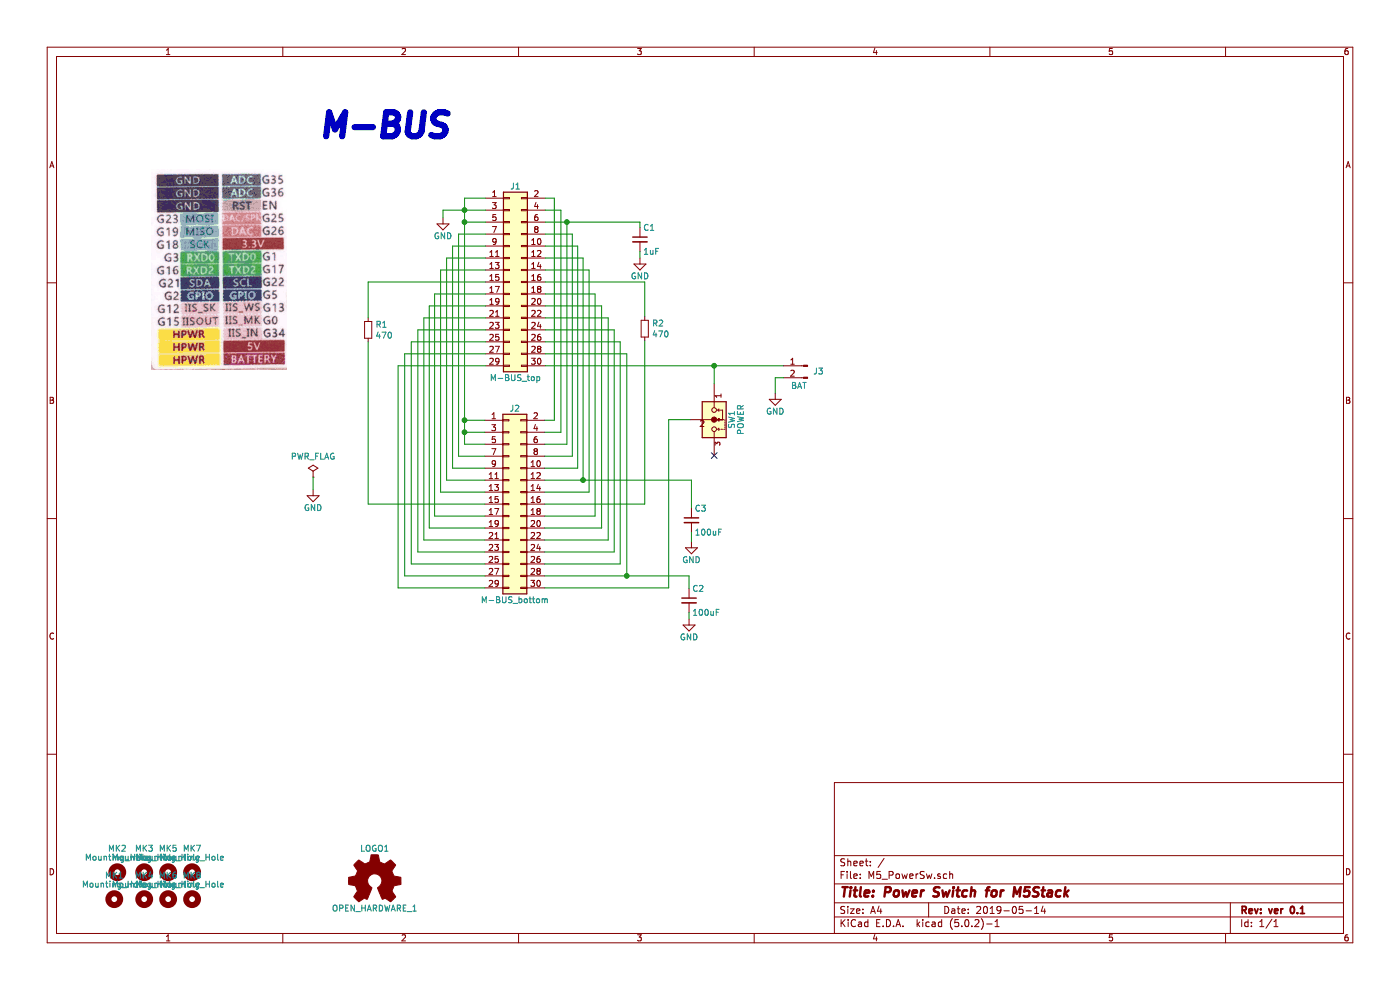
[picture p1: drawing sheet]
EESchema Schematic File Version 4
LIBS:M5_PowerSw-cache
EELAYER 26 0
EELAYER END
$Descr A4 11693 8268
encoding utf-8
Sheet 1 1
Title "Power Switch for M5Stack"
Date "2019-05-14"
Rev "ver 0.1"
Comp ""
Comment1 ""
Comment2 ""
Comment3 ""
Comment4 ""
$EndDescr
$Comp
L M5_PowerSw-rescue:GND #PWR031
U 1 1
P 5345 2155
F 0 "#PWR031" H 5345 1905 50  0001 C CNN
F 1 "GND" H 5345 2005 50  0000 C CNN
F 2 "" H 5345 2155 50  0000 C CNN
F 3 "" H 5345 2155 50  0000 C CNN
	1    5345 2155
	1    0    0    -1  
$EndComp
$Comp
L M5_PowerSw-rescue:Conn_02x15_Odd_Even J1
U 1 1
P 4255 2355
F 0 "J1" H 4305 3155 50  0000 C CNN
F 1 "M-BUS_top" H 4305 1555 50  0000 C CNN
F 2 "footprint:Pin_Header_MBUS_SMD_top" H 4255 2355 50  0001 C CNN
F 3 "" H 4255 2355 50  0001 C CNN
	1    4255 2355
	1    0    0    -1  
$EndComp
Text Notes 2650 1175 0    200  Italic 40
M-BUS
$Comp
L M5_PowerSw-rescue:GND #PWR034
U 1 1
P 3700 1820
F 0 "#PWR034" H 3700 1570 50  0001 C CNN
F 1 "GND" H 3700 1670 50  0000 C CNN
F 2 "" H 3700 1820 50  0000 C CNN
F 3 "" H 3700 1820 50  0000 C CNN
	1    3700 1820
	1    0    0    -1  
$EndComp
Wire Wire Line
	3880 1655 3880 1755
Wire Wire Line
	3880 1655 4055 1655
Wire Wire Line
	4055 1755 3880 1755
Connection ~ 3880 1755
Wire Wire Line
	4055 1855 3880 1855
$Comp
L M5_PowerSw-rescue:Mounting_Hole MK2
U 1 1
P 980 7285
F 0 "MK2" H 980 7485 50  0000 C CNN
F 1 "Mounting_Hole" H 980 7410 50  0000 C CNN
F 2 "MountingHole:MountingHole_3.2mm_M3" H 980 7285 50  0001 C CNN
F 3 "" H 980 7285 50  0001 C CNN
	1    980  7285
	1    0    0    -1  
$EndComp
$Comp
L M5_PowerSw-rescue:Mounting_Hole MK3
U 1 1
P 1205 7285
F 0 "MK3" H 1205 7485 50  0000 C CNN
F 1 "Mounting_Hole" H 1205 7410 50  0000 C CNN
F 2 "MountingHole:MountingHole_3.2mm_M3" H 1205 7285 50  0001 C CNN
F 3 "" H 1205 7285 50  0001 C CNN
	1    1205 7285
	1    0    0    -1  
$EndComp
$Comp
L M5_PowerSw-rescue:Mounting_Hole MK5
U 1 1
P 1405 7285
F 0 "MK5" H 1405 7485 50  0000 C CNN
F 1 "Mounting_Hole" H 1405 7410 50  0000 C CNN
F 2 "MountingHole:MountingHole_2.2mm_M2" H 1405 7285 50  0001 C CNN
F 3 "" H 1405 7285 50  0001 C CNN
	1    1405 7285
	1    0    0    -1  
$EndComp
$Comp
L M5_PowerSw-rescue:Mounting_Hole MK7
U 1 1
P 1605 7285
F 0 "MK7" H 1605 7485 50  0000 C CNN
F 1 "Mounting_Hole" H 1605 7410 50  0000 C CNN
F 2 "MountingHole:MountingHole_2.2mm_M2" H 1605 7285 50  0001 C CNN
F 3 "" H 1605 7285 50  0001 C CNN
	1    1605 7285
	1    0    0    -1  
$EndComp
$Comp
L M5_PowerSw-rescue:Mounting_Hole MK1
U 1 1
P 955 7510
F 0 "MK1" H 955 7710 50  0000 C CNN
F 1 "Mounting_Hole" H 955 7635 50  0000 C CNN
F 2 "MountingHole:MountingHole_3.2mm_M3" H 955 7510 50  0001 C CNN
F 3 "" H 955 7510 50  0001 C CNN
	1    955  7510
	1    0    0    -1  
$EndComp
$Comp
L M5_PowerSw-rescue:Mounting_Hole MK4
U 1 1
P 1205 7510
F 0 "MK4" H 1205 7710 50  0000 C CNN
F 1 "Mounting_Hole" H 1205 7635 50  0000 C CNN
F 2 "MountingHole:MountingHole_3.2mm_M3" H 1205 7510 50  0001 C CNN
F 3 "" H 1205 7510 50  0001 C CNN
	1    1205 7510
	1    0    0    -1  
$EndComp
$Comp
L M5_PowerSw-rescue:Mounting_Hole MK6
U 1 1
P 1405 7510
F 0 "MK6" H 1405 7710 50  0000 C CNN
F 1 "Mounting_Hole" H 1405 7635 50  0000 C CNN
F 2 "MountingHole:MountingHole_2.2mm_M2" H 1405 7510 50  0001 C CNN
F 3 "" H 1405 7510 50  0001 C CNN
	1    1405 7510
	1    0    0    -1  
$EndComp
$Comp
L M5_PowerSw-rescue:Mounting_Hole MK8
U 1 1
P 1605 7510
F 0 "MK8" H 1605 7710 50  0000 C CNN
F 1 "Mounting_Hole" H 1605 7635 50  0000 C CNN
F 2 "MountingHole:MountingHole_2.2mm_M2" H 1605 7510 50  0001 C CNN
F 3 "" H 1605 7510 50  0001 C CNN
	1    1605 7510
	1    0    0    -1  
$EndComp
$Comp
L M5_PowerSw-rescue:OPEN_HARDWARE_1 LOGO1
U 1 1
P 3130 7360
F 0 "LOGO1" H 3130 7635 50  0000 C CNN
F 1 "OPEN_HARDWARE_1" H 3130 7135 50  0000 C CNN
F 2 "Symbol:OSHW-Logo_5.7x6mm_SilkScreen" H 3130 7360 50  0001 C CNN
F 3 "" H 3130 7360 50  0001 C CNN
	1    3130 7360
	1    0    0    -1  
$EndComp
NoConn ~ 5965 3805
Wire Wire Line
	3880 1755 3880 1855
$Comp
L M5_PowerSw-rescue:C_Small C1
U 1 1
P 5345 2000
F 0 "C1" H 5370 2100 50  0000 L CNN
F 1 "1uF" H 5370 1900 50  0000 L CNN
F 2 "Capacitor_SMD:C_0603_1608Metric" H 5383 1850 50  0001 C CNN
F 3 "" H 5345 2000 50  0000 C CNN
	1    5345 2000
	1    0    0    -1  
$EndComp
Wire Wire Line
	4555 1855 4735 1855
Wire Wire Line
	5345 1855 5345 1900
Wire Wire Line
	5345 2100 5345 2155
$Comp
L M5_PowerSw-rescue:Conn_02x15_Odd_Even J2
U 1 1
P 4250 4210
F 0 "J2" H 4300 5010 50  0000 C CNN
F 1 "M-BUS_bottom" H 4300 3410 50  0000 C CNN
F 2 "footprint:Pin_Header_MBUS_SMD_bottom" H 4250 4210 50  0001 C CNN
F 3 "" H 4250 4210 50  0001 C CNN
	1    4250 4210
	1    0    0    -1  
$EndComp
Wire Wire Line
	4050 3610 3880 3610
Wire Wire Line
	4050 3710 3880 3710
Wire Wire Line
	3880 3610 3880 3710
$Comp
L M5_PowerSw-rescue:Sliede_SW_01 SW1
U 1 1
P 5965 3505
F 0 "SW1" H 5965 3655 50  0000 C CNN
F 1 "POWER" H 5965 3730 50  0000 C CNN
F 2 "footprint:slide_switch_angled" H 5965 3485 50  0001 C CNN
F 3 "" H 5965 3485 50  0001 C CNN
	1    5965 3505
	0    1    1    0   
$EndComp
Wire Wire Line
	4555 1655 4630 1655
Wire Wire Line
	4630 1655 4630 3510
Wire Wire Line
	4630 3510 4550 3510
Wire Wire Line
	4555 1755 4685 1755
Wire Wire Line
	4685 1755 4685 3610
Wire Wire Line
	4685 3610 4550 3610
Wire Wire Line
	4735 1855 4735 3710
Wire Wire Line
	4735 3710 4550 3710
Connection ~ 4735 1855
Wire Wire Line
	4735 1855 5345 1855
Wire Wire Line
	4555 1955 4780 1955
Wire Wire Line
	4780 1955 4780 3810
Wire Wire Line
	4780 3810 4550 3810
Wire Wire Line
	4555 2055 4825 2055
Wire Wire Line
	4825 2055 4825 3910
Wire Wire Line
	4825 3910 4550 3910
Wire Wire Line
	4870 2155 4870 4010
Wire Wire Line
	4870 4010 4550 4010
Wire Wire Line
	4870 2155 4555 2155
Wire Wire Line
	4920 4110 4550 4110
Wire Wire Line
	4555 2255 4920 2255
Wire Wire Line
	4920 2255 4920 4110
Wire Wire Line
	5385 2355 5385 2645
Wire Wire Line
	5385 4210 4550 4210
Wire Wire Line
	4550 4310 4970 4310
Wire Wire Line
	4970 4310 4970 2455
Wire Wire Line
	4970 2455 4555 2455
Wire Wire Line
	4555 2355 5385 2355
Wire Wire Line
	4555 2555 5025 2555
Wire Wire Line
	5025 2555 5025 4410
Wire Wire Line
	5025 4410 4550 4410
Wire Wire Line
	4550 4510 5080 4510
Wire Wire Line
	5080 4510 5080 2655
Wire Wire Line
	5080 2655 4555 2655
Wire Wire Line
	4555 2755 5130 2755
Wire Wire Line
	5130 2755 5130 4610
Wire Wire Line
	5130 4610 4550 4610
Wire Wire Line
	4550 4710 5180 4710
Wire Wire Line
	5180 4710 5180 2855
Wire Wire Line
	5180 2855 4555 2855
Wire Wire Line
	4555 2955 5235 2955
Wire Wire Line
	5235 2955 5235 4810
Wire Wire Line
	5235 4810 4550 4810
Wire Wire Line
	4555 3055 5965 3055
Wire Wire Line
	5965 3055 5965 3205
Wire Wire Line
	5765 3505 5585 3505
$Comp
L Device:R_Small R2
U 1 1
P 5385 2745
F 0 "R2" H 5444 2791 50  0000 L CNN
F 1 "470" H 5444 2700 50  0000 L CNN
F 2 "Resistor_SMD:R_0603_1608Metric" H 5385 2745 50  0001 C CNN
F 3 "~" H 5385 2745 50  0001 C CNN
	1    5385 2745
	1    0    0    -1  
$EndComp
Wire Wire Line
	5385 2845 5385 4210
Wire Wire Line
	3700 1820 3700 1755
Wire Wire Line
	3700 1755 3880 1755
Wire Wire Line
	3880 1855 3880 3510
Connection ~ 3880 1855
Wire Wire Line
	3880 3510 4050 3510
Wire Wire Line
	3880 3510 3880 3610
Wire Wire Line
	3880 3610 3885 3610
Connection ~ 3880 3510
Connection ~ 3880 3610
Wire Wire Line
	4055 1955 3830 1955
Wire Wire Line
	3830 1955 3830 3810
Wire Wire Line
	3830 3810 4050 3810
Wire Wire Line
	4050 3910 3780 3910
Wire Wire Line
	3780 3910 3780 2055
Wire Wire Line
	3780 2055 4055 2055
Wire Wire Line
	4055 2155 3730 2155
Wire Wire Line
	3730 2155 3730 4010
Wire Wire Line
	3730 4010 4050 4010
Wire Wire Line
	4050 4110 3680 4110
Wire Wire Line
	3680 4110 3680 2255
Wire Wire Line
	3680 2255 4055 2255
Wire Wire Line
	4055 2355 3075 2355
Wire Wire Line
	3630 2455 3630 4310
Wire Wire Line
	3630 4310 4050 4310
Wire Wire Line
	4055 2455 3630 2455
Wire Wire Line
	4055 2555 3585 2555
Wire Wire Line
	3585 2555 3585 4410
Wire Wire Line
	3585 4410 4050 4410
Wire Wire Line
	4050 4510 3540 4510
Wire Wire Line
	3540 4510 3540 2655
Wire Wire Line
	3540 2655 4055 2655
Wire Wire Line
	4055 2755 3490 2755
Wire Wire Line
	3490 2755 3490 4610
Wire Wire Line
	3490 4610 4050 4610
Wire Wire Line
	4050 4710 3435 4710
Wire Wire Line
	3435 4710 3435 2855
Wire Wire Line
	3435 2855 4055 2855
Wire Wire Line
	4055 2955 3380 2955
Wire Wire Line
	3380 2955 3380 4810
Wire Wire Line
	3380 4810 4050 4810
Wire Wire Line
	4050 4910 3325 4910
Wire Wire Line
	3325 4910 3325 3055
Wire Wire Line
	3325 3055 4055 3055
$Comp
L Device:R_Small R1
U 1 1
P 3075 2755
F 0 "R1" H 3134 2801 50  0000 L CNN
F 1 "470" H 3134 2710 50  0000 L CNN
F 2 "Resistor_SMD:R_0603_1608Metric" H 3075 2755 50  0001 C CNN
F 3 "~" H 3075 2755 50  0001 C CNN
	1    3075 2755
	1    0    0    -1  
$EndComp
Wire Wire Line
	3075 2655 3075 2355
Wire Wire Line
	3075 2855 3075 4210
Wire Wire Line
	3075 4210 4050 4210
$Comp
L M5_PowerSw-rescue:C_Small C2
U 1 1
P 5755 5015
F 0 "C2" H 5780 5115 50  0000 L CNN
F 1 "100uF" H 5780 4915 50  0000 L CNN
F 2 "Capacitor_SMD:C_1206_3216Metric" H 5793 4865 50  0001 C CNN
F 3 "" H 5755 5015 50  0000 C CNN
	1    5755 5015
	1    0    0    -1  
$EndComp
Wire Wire Line
	5235 4810 5755 4810
Wire Wire Line
	5755 4810 5755 4915
Connection ~ 5235 4810
$Comp
L M5_PowerSw-rescue:GND #PWR0101
U 1 1
P 5755 5170
F 0 "#PWR0101" H 5755 4920 50  0001 C CNN
F 1 "GND" H 5755 5020 50  0000 C CNN
F 2 "" H 5755 5170 50  0000 C CNN
F 3 "" H 5755 5170 50  0000 C CNN
	1    5755 5170
	1    0    0    -1  
$EndComp
Wire Wire Line
	5755 5115 5755 5170
Wire Wire Line
	4870 4010 5775 4010
Wire Wire Line
	5775 4010 5775 4245
Connection ~ 4870 4010
Wire Wire Line
	5585 4910 4550 4910
Wire Wire Line
	5585 3505 5585 4910
$Comp
L M5_PowerSw-rescue:C_Small C3
U 1 1
P 5775 4345
F 0 "C3" H 5800 4445 50  0000 L CNN
F 1 "100uF" H 5800 4245 50  0000 L CNN
F 2 "Capacitor_SMD:C_1206_3216Metric" H 5813 4195 50  0001 C CNN
F 3 "" H 5775 4345 50  0000 C CNN
	1    5775 4345
	1    0    0    -1  
$EndComp
$Comp
L M5_PowerSw-rescue:GND #PWR0102
U 1 1
P 5775 4525
F 0 "#PWR0102" H 5775 4275 50  0001 C CNN
F 1 "GND" H 5775 4375 50  0000 C CNN
F 2 "" H 5775 4525 50  0000 C CNN
F 3 "" H 5775 4525 50  0000 C CNN
	1    5775 4525
	1    0    0    -1  
$EndComp
Wire Wire Line
	5775 4445 5775 4525
$Comp
L M5_PowerSw-rescue:GND #PWR0103
U 1 1
P 2615 4090
F 0 "#PWR0103" H 2615 3840 50  0001 C CNN
F 1 "GND" H 2615 3940 50  0000 C CNN
F 2 "" H 2615 4090 50  0000 C CNN
F 3 "" H 2615 4090 50  0000 C CNN
	1    2615 4090
	1    0    0    -1  
$EndComp
$Comp
L power:PWR_FLAG #FLG0101
U 1 1
P 2615 3985
F 0 "#FLG0101" H 2615 4060 50  0001 C CNN
F 1 "PWR_FLAG" H 2615 4159 50  0000 C CNN
F 2 "" H 2615 3985 50  0001 C CNN
F 3 "~" H 2615 3985 50  0001 C CNN
	1    2615 3985
	1    0    0    -1  
$EndComp
Wire Wire Line
	2615 3985 2615 4090
Wire Wire Line
	5965 3055 6545 3055
Connection ~ 5965 3055
$Comp
L Connector:Conn_01x02_Male J3
U 1 1
P 6745 3055
F 0 "J3" H 6700 3010 50  0000 R CNN
F 1 "BAT" H 6885 2890 50  0000 R CNN
F 2 "Connector_PinHeader_2.54mm:PinHeader_1x02_P2.54mm_Horizontal" H 6745 3055 50  0001 C CNN
F 3 "~" H 6745 3055 50  0001 C CNN
	1    6745 3055
	-1   0    0    -1  
$EndComp
$Comp
L M5_PowerSw-rescue:GND #PWR0104
U 1 1
P 6475 3285
F 0 "#PWR0104" H 6475 3035 50  0001 C CNN
F 1 "GND" H 6475 3135 50  0000 C CNN
F 2 "" H 6475 3285 50  0000 C CNN
F 3 "" H 6475 3285 50  0000 C CNN
	1    6475 3285
	1    0    0    -1  
$EndComp
Wire Wire Line
	6475 3155 6545 3155
Wire Wire Line
	6475 3155 6475 3285
$EndSCHEMATC
